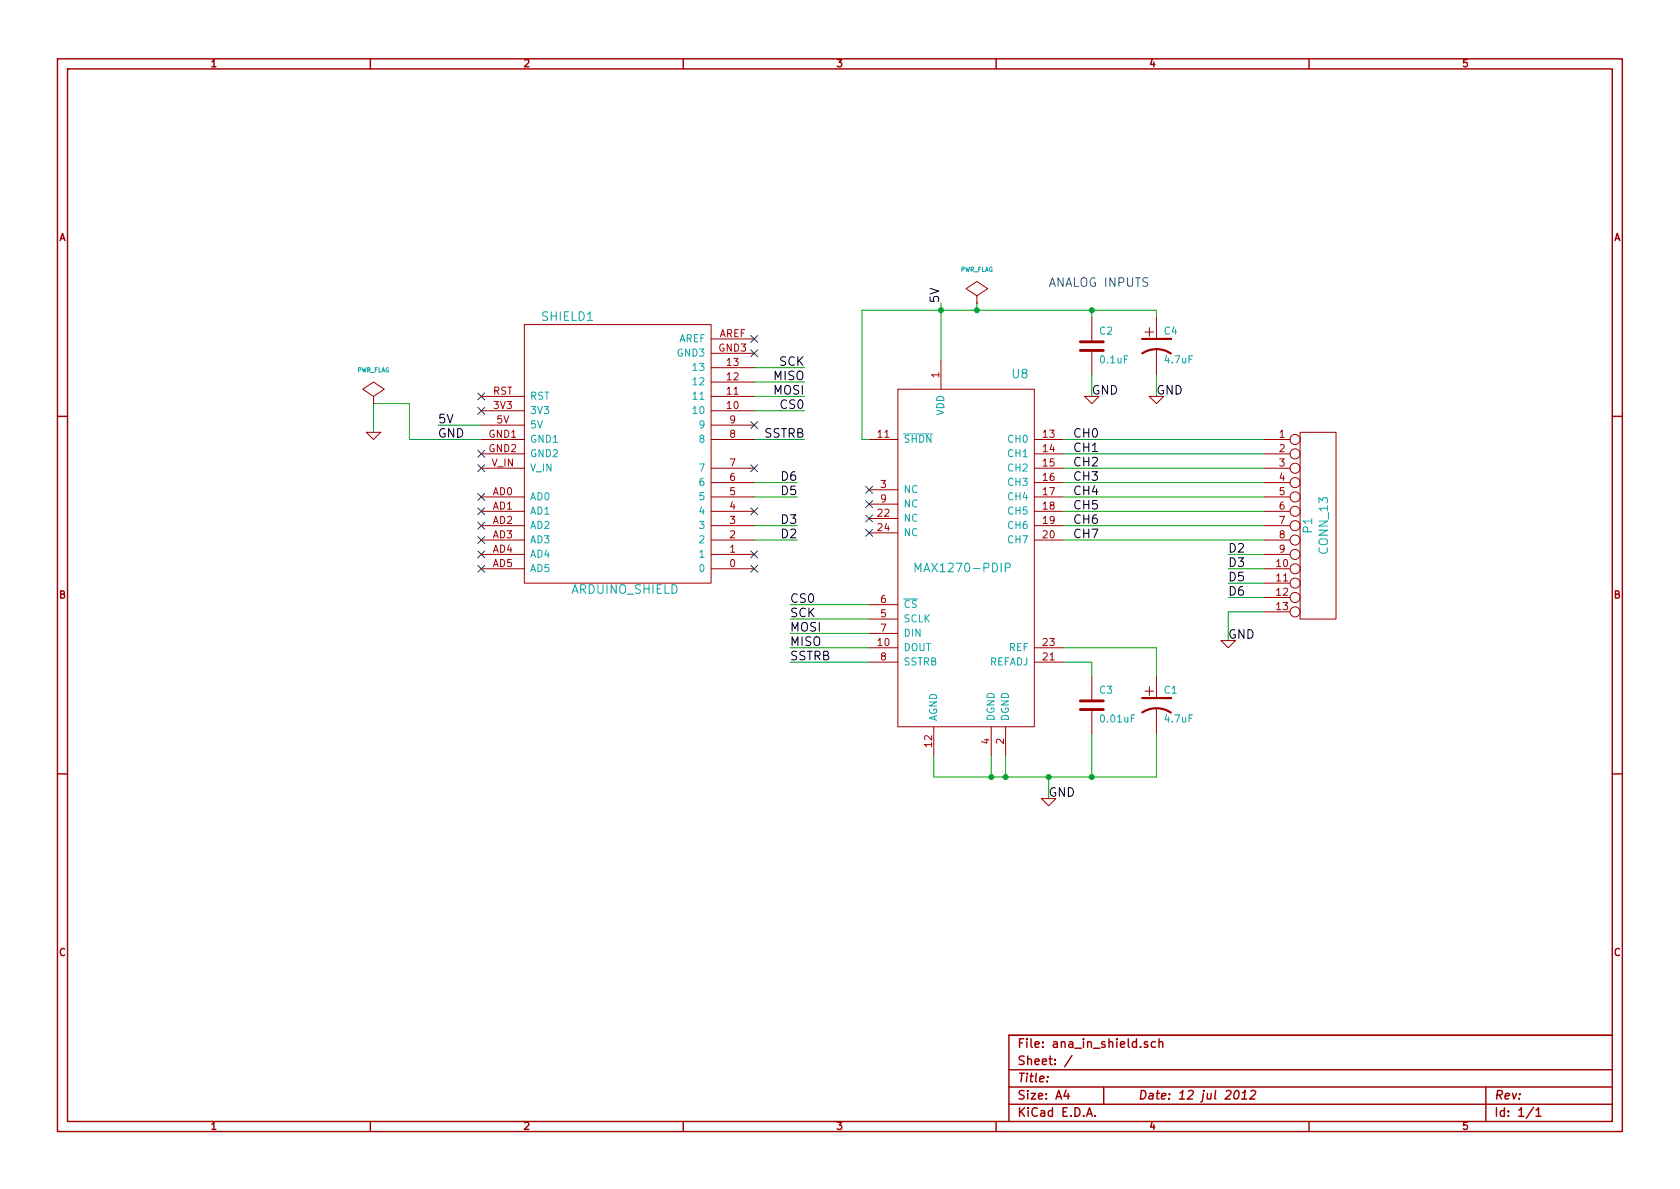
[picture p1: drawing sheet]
EESchema Schematic File Version 2
LIBS:power
LIBS:device
LIBS:transistors
LIBS:conn
LIBS:linear
LIBS:regul
LIBS:74xx
LIBS:cmos4000
LIBS:adc-dac
LIBS:memory
LIBS:xilinx
LIBS:special
LIBS:microcontrollers
LIBS:dsp
LIBS:microchip
LIBS:analog_switches
LIBS:motorola
LIBS:texas
LIBS:intel
LIBS:audio
LIBS:interface
LIBS:digital-audio
LIBS:philips
LIBS:display
LIBS:cypress
LIBS:siliconi
LIBS:opto
LIBS:atmel
LIBS:contrib
LIBS:valves
LIBS:arduino_shieldsNCL
LIBS:nano_Pins
LIBS:ana_in_shield-cache
EELAYER 24 0
EELAYER END
$Descr A4 11693 8268
encoding utf-8
Sheet 1 1
Title ""
Date "12 jul 2012"
Rev ""
Comp ""
Comment1 ""
Comment2 ""
Comment3 ""
Comment4 ""
$EndDescr
NoConn ~ 5250 3250
Wire Wire Line
	8550 4450 8550 4250
Wire Wire Line
	8800 4150 8550 4150
Wire Wire Line
	8800 3950 8550 3950
Wire Wire Line
	8800 3750 7400 3750
Wire Wire Line
	8800 3550 7400 3550
Wire Wire Line
	8800 3450 7400 3450
Wire Wire Line
	8800 3250 7400 3250
Wire Wire Line
	8800 3050 7400 3050
Wire Wire Line
	5250 2550 5600 2550
Wire Wire Line
	5250 3350 5550 3350
Wire Wire Line
	5250 3750 5550 3750
Wire Wire Line
	2850 2800 2600 2800
Wire Wire Line
	2850 2800 2850 3050
Wire Wire Line
	2850 3050 3350 3050
Wire Wire Line
	6000 2150 8050 2150
Wire Wire Line
	7600 2600 7600 2750
Wire Wire Line
	7600 2200 7600 2150
Connection ~ 6550 2150
Wire Wire Line
	6050 3050 6000 3050
Wire Wire Line
	5250 2750 5600 2750
Wire Wire Line
	5500 4300 6050 4300
Wire Wire Line
	5500 4500 6050 4500
Wire Wire Line
	2600 2800 2600 3000
Wire Wire Line
	5500 4600 6050 4600
Wire Wire Line
	5500 4400 6050 4400
Wire Wire Line
	5500 4200 6050 4200
Wire Wire Line
	5250 2650 5600 2650
Wire Wire Line
	6550 2100 6550 2500
Wire Wire Line
	6000 3050 6000 2150
Wire Wire Line
	8050 2150 8050 2200
Connection ~ 7600 2150
Wire Wire Line
	8050 2600 8050 2750
Wire Wire Line
	6800 2150 6800 2100
Connection ~ 6800 2150
Wire Wire Line
	8050 5100 8050 5400
Wire Wire Line
	7400 4600 7600 4600
Wire Wire Line
	7600 4600 7600 4700
Wire Wire Line
	7400 4500 8050 4500
Wire Wire Line
	8050 4500 8050 4700
Connection ~ 7600 5400
Wire Wire Line
	7300 5400 7300 5550
Wire Wire Line
	7600 5400 7600 5100
Connection ~ 7300 5400
Wire Wire Line
	8050 5400 6500 5400
Connection ~ 7000 5400
Wire Wire Line
	6900 5250 6900 5400
Wire Wire Line
	6500 5400 6500 5250
Wire Wire Line
	7000 5400 7000 5250
Connection ~ 6900 5400
Wire Wire Line
	3350 2950 3050 2950
Wire Wire Line
	5250 3650 5550 3650
Wire Wire Line
	5250 3450 5550 3450
Wire Wire Line
	5250 2850 5600 2850
Wire Wire Line
	5250 3050 5600 3050
Wire Wire Line
	8800 3150 7400 3150
Wire Wire Line
	8800 3350 7400 3350
Wire Wire Line
	8800 3650 7400 3650
Wire Wire Line
	8800 3850 8550 3850
Wire Wire Line
	8800 4050 8550 4050
Wire Wire Line
	8550 4250 8800 4250
Text Label 8550 4150 0    60   ~ 0
D6
Text Label 8550 4050 0    60   ~ 0
D5
Text Label 8550 3950 0    60   ~ 0
D3
Text Label 8550 3850 0    60   ~ 0
D2
$Comp
L CONN_13 P1
U 1 1
P 9150 3650
F 0 "P1" V 9110 3650 60  0000 C CNN
F 1 "CONN_13" V 9220 3650 60  0000 C CNN
F 2 "" H 9150 3650 60  0001 C CNN
F 3 "" H 9150 3650 60  0001 C CNN
	1    9150 3650
	1    0    0    -1  
$EndComp
NoConn ~ 5250 3950
NoConn ~ 5250 3550
Text Label 5550 3350 2    60   ~ 0
D6
Text Label 5550 3450 2    60   ~ 0
D5
Text Label 5550 3650 2    60   ~ 0
D3
Text Label 5550 3750 2    60   ~ 0
D2
NoConn ~ 5250 2950
NoConn ~ 3350 3950
NoConn ~ 3350 3850
NoConn ~ 3350 3750
NoConn ~ 3350 3650
NoConn ~ 3350 3550
NoConn ~ 3350 3450
Text Label 3050 2950 0    60   ~ 0
5V
NoConn ~ 3350 2750
NoConn ~ 3350 3250
NoConn ~ 5250 3850
NoConn ~ 5250 2450
NoConn ~ 5250 2350
NoConn ~ 3350 2850
NoConn ~ 3350 3150
$Comp
L ARDUINO_SHIELD SHIELD1
U 1 1
P 4300 3150
F 0 "SHIELD1" H 3950 4100 60  0000 C CNN
F 1 "ARDUINO_SHIELD" H 4350 2200 60  0000 C CNN
F 2 "" H 4300 3150 60  0001 C CNN
F 3 "" H 4300 3150 60  0001 C CNN
	1    4300 3150
	1    0    0    -1  
$EndComp
$Comp
L GND #PWR01
U 1 1
P 7300 5550
F 0 "#PWR01" H 7300 5550 30  0001 C CNN
F 1 "GND" H 7300 5480 30  0001 C CNN
F 2 "" H 7300 5550 60  0001 C CNN
F 3 "" H 7300 5550 60  0001 C CNN
	1    7300 5550
	1    0    0    -1  
$EndComp
Text Label 7300 5550 0    60   ~ 0
GND
$Comp
L C C3
U 1 1
P 7600 4900
F 0 "C3" H 7650 5000 50  0000 L CNN
F 1 "0.01uF" H 7650 4800 50  0000 L CNN
F 2 "" H 7600 4900 60  0001 C CNN
F 3 "" H 7600 4900 60  0001 C CNN
	1    7600 4900
	1    0    0    -1  
$EndComp
$Comp
L CP1 C1
U 1 1
P 8050 4900
F 0 "C1" H 8100 5000 50  0000 L CNN
F 1 "4.7uF" H 8100 4800 50  0000 L CNN
F 2 "" H 8050 4900 60  0001 C CNN
F 3 "" H 8050 4900 60  0001 C CNN
	1    8050 4900
	1    0    0    -1  
$EndComp
Text Label 8050 2750 0    60   ~ 0
GND
Text Label 7600 2750 0    60   ~ 0
GND
$Comp
L GND #PWR02
U 1 1
P 7600 2750
F 0 "#PWR02" H 7600 2750 30  0001 C CNN
F 1 "GND" H 7600 2680 30  0001 C CNN
F 2 "" H 7600 2750 60  0001 C CNN
F 3 "" H 7600 2750 60  0001 C CNN
	1    7600 2750
	1    0    0    -1  
$EndComp
$Comp
L CP1 C4
U 1 1
P 8050 2400
F 0 "C4" H 8100 2500 50  0000 L CNN
F 1 "4.7uF" H 8100 2300 50  0000 L CNN
F 2 "" H 8050 2400 60  0001 C CNN
F 3 "" H 8050 2400 60  0001 C CNN
	1    8050 2400
	1    0    0    -1  
$EndComp
Text Label 8550 4450 0    60   ~ 0
GND
$Comp
L PWR_FLAG #FLG03
U 1 1
P 6800 2100
F 0 "#FLG03" H 6800 2370 30  0001 C CNN
F 1 "PWR_FLAG" H 6800 2330 30  0000 C CNN
F 2 "" H 6800 2100 60  0001 C CNN
F 3 "" H 6800 2100 60  0001 C CNN
	1    6800 2100
	1    0    0    -1  
$EndComp
Text Label 5600 3050 2    60   ~ 0
SSTRB
Text Label 5500 4600 0    60   ~ 0
SSTRB
Text Notes 7300 2000 0    60   ~ 0
ANALOG INPUTS
$Comp
L GND #PWR04
U 1 1
P 8550 4450
F 0 "#PWR04" H 8550 4450 30  0001 C CNN
F 1 "GND" H 8550 4380 30  0001 C CNN
F 2 "" H 8550 4450 60  0001 C CNN
F 3 "" H 8550 4450 60  0001 C CNN
	1    8550 4450
	1    0    0    -1  
$EndComp
Text Label 7650 3750 2    60   ~ 0
CH7
Text Label 7650 3650 2    60   ~ 0
CH6
Text Label 7650 3550 2    60   ~ 0
CH5
Text Label 7650 3450 2    60   ~ 0
CH4
Text Label 7650 3350 2    60   ~ 0
CH3
Text Label 7650 3250 2    60   ~ 0
CH2
Text Label 7650 3150 2    60   ~ 0
CH1
Text Label 7650 3050 2    60   ~ 0
CH0
$Comp
L GND #PWR05
U 1 1
P 8050 2750
F 0 "#PWR05" H 8050 2750 30  0001 C CNN
F 1 "GND" H 8050 2680 30  0001 C CNN
F 2 "" H 8050 2750 60  0001 C CNN
F 3 "" H 8050 2750 60  0001 C CNN
	1    8050 2750
	1    0    0    -1  
$EndComp
$Comp
L C C2
U 1 1
P 7600 2400
F 0 "C2" H 7650 2500 50  0000 L CNN
F 1 "0.1uF" H 7650 2300 50  0000 L CNN
F 2 "" H 7600 2400 60  0001 C CNN
F 3 "" H 7600 2400 60  0001 C CNN
	1    7600 2400
	1    0    0    -1  
$EndComp
NoConn ~ 6050 3700
NoConn ~ 6050 3600
NoConn ~ 6050 3500
NoConn ~ 6050 3400
Text Label 3232 3050 2    60   ~ 0
GND
$Comp
L GND #PWR06
U 1 1
P 2600 3000
F 0 "#PWR06" H 2600 3000 30  0001 C CNN
F 1 "GND" H 2600 2930 30  0001 C CNN
F 2 "" H 2600 3000 60  0001 C CNN
F 3 "" H 2600 3000 60  0001 C CNN
	1    2600 3000
	-1   0    0    -1  
$EndComp
$Comp
L PWR_FLAG #FLG07
U 1 1
P 2600 2800
F 0 "#FLG07" H 2600 3070 30  0001 C CNN
F 1 "PWR_FLAG" H 2600 3030 30  0000 C CNN
F 2 "" H 2600 2800 60  0001 C CNN
F 3 "" H 2600 2800 60  0001 C CNN
	1    2600 2800
	-1   0    0    -1  
$EndComp
Text Label 6550 2100 1    60   ~ 0
5V
Text Label 5600 2850 2    60   ~ 0
CS0
Text Label 5500 4200 0    60   ~ 0
CS0
Text Label 5500 4500 0    60   ~ 0
MISO
Text Label 5500 4400 0    60   ~ 0
MOSI
Text Label 5500 4300 0    60   ~ 0
SCK
Text Label 5600 2550 2    60   ~ 0
SCK
Text Label 5600 2650 2    60   ~ 0
MISO
Text Label 5600 2750 2    60   ~ 0
MOSI
$Comp
L MAX1270-PDIP U8
U 1 1
P 6700 3500
F 0 "U8" H 6300 4400 60  0000 C CNN
F 1 "MAX1270-PDIP" H 6700 3050 60  0000 C CNN
F 2 "" H 6700 3500 60  0001 C CNN
F 3 "" H 6700 3500 60  0001 C CNN
	1    6700 3500
	-1   0    0    -1  
$EndComp
$EndSCHEMATC
